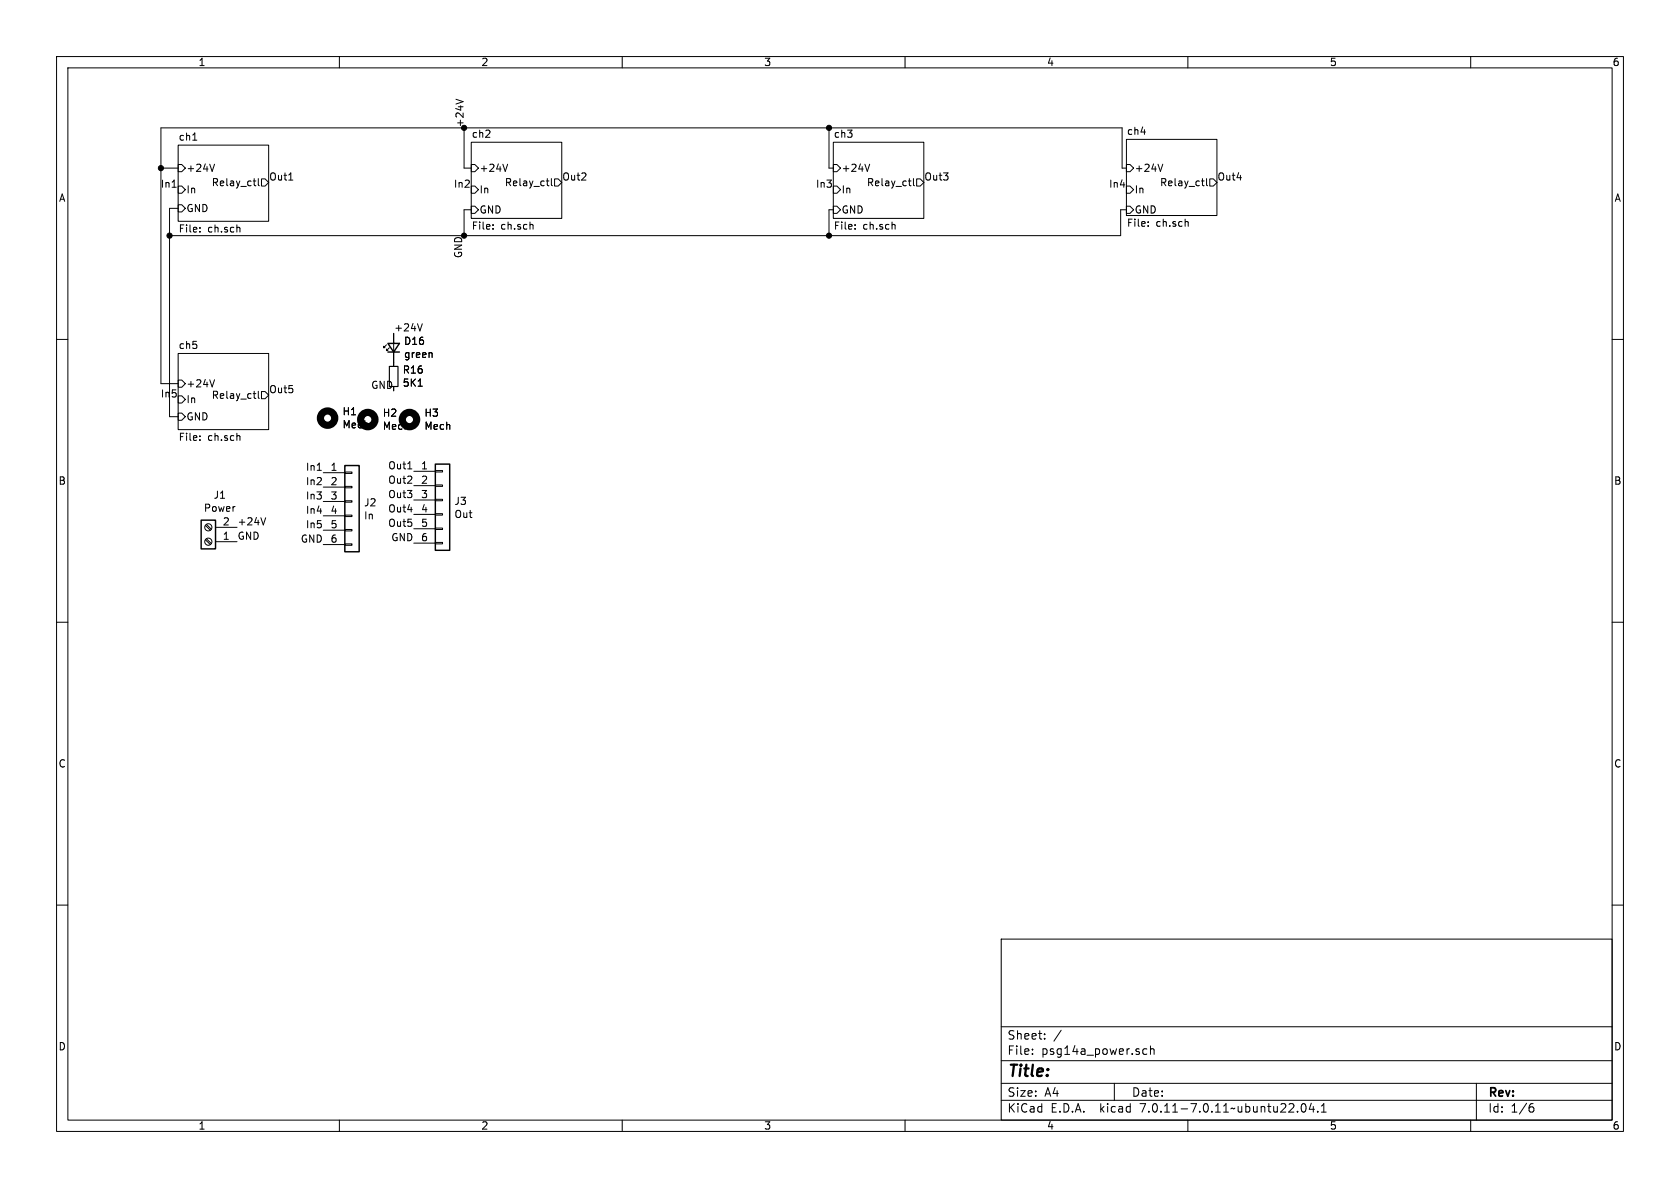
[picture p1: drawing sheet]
<svg xmlns="http://www.w3.org/2000/svg" width="297mm" height="210mm" viewBox="0 0 297 210" stroke-linecap="round" stroke-linejoin="round" font-family="sans-serif">
<g fill="none" stroke="#000" stroke-width=".18">
<path d="M10 10h277v190h-277zM12 12h273v186h-273zM60 10v2M80.6 17.5l1.3 .5M110 10v2M160 10v2M210 10v2M260 10v2M28.4 29.7h3.1M30.4 33.1h.8M31.5 25.7h16v13.4h-16zM31.5 36.2h.6l.7 .6-.7 .7h-.6z"/>
<path d="M31.5 32.9h.6l.7 .6-.7 .7h-.6zM31.5 29.1h.6l.7 .6-.7 .7h-.6zM31.5 36.8h-1.5v36.9h1.5M34.1 24.8h.7M37.9 29l-.4 1.3M44.8 32h.4M45 32.8h.2M45.7 31.6v1.1l.1 .1M46.2 31.6h.7l.6 .7-.6 .6h-.7zM51 31.8h.8M82 22.6v7.1h1.3M83.3 25.1h16v13.5h-16z"/>
<path d="M83.3 36.4h.6l.7 .7-.7 .6h-.6zM83.3 32.9h.6l.7 .6-.7 .7h-.6zM83.3 29.1h.6l.7 .6-.7 .7h-.6zM83.3 37.1h-1.3v4.6M87.2 39.7v.1M89.7 29l-.4 1.3M94.1 39.7l.1 .1v.7M96.6 32h.5M96.8 32.8h.3M97.5 31.6v1.1l.2 .1M98 31.6h.7l.6 .7-.6 .6h-.7zM146.6 22.6v7.1h.7"/>
<path d="M147.3 25.1h16v13.5h-16zM147.3 36.4h.7l.6 .7-.6 .6h-.7zM147.3 32.9h.7l.6 .6-.6 .7h-.7zM147.3 29.1h.7l.6 .6-.6 .7h-.7zM147.3 37.1h-.7v4.6M151.2 39.7v.1M153.8 29l-.5 1.3M158.1 39.7l.1 .1v.7M160.6 32h.5M160.8 32.8h.3M161.5 31.6v1.1l.2 .1M162.1 31.6h.6l.6 .7-.6 .6h-.6z"/>
<path d="M199.1 24.6h16v13.5h-16zM199.1 36.4h.7l.6 .7-.6 .6h-.7zM199.1 32.9h.7l.6 .6-.6 .7h-.7zM199.1 29.1h.7l.6 .6-.6 .7h-.7zM199.1 37.1h-1v4.6h-168.1M199.1 29.7h-.7v-7.1h-170v45.2h3.1M203 39.9v.1M203 39.2v.1M205.6 29l-.5 1.3M209.9 39.2l.2 .1v.7M212.4 32h.5M212.6 32.8h.3"/>
<path d="M213.3 31.6v1.1l.2 .1M213.9 31.6h.6l.6 .7-.6 .6h-.6zM10 60h2M35.3 40.9v.1M35.3 40.2v.2M42.2 40.2l.2 .2v.6M69.6 58.9v5.9M74.7 57.2l-.5 1.3M87.2 40.4v.1M151.2 40.4v.1M285 60h2M31.5 62.5h16v13.4h-16z"/>
<path d="M31.5 73h.6l.7 .7-.7 .6h-.6zM31.5 70h.6l.7 .6-.7 .6h-.6zM31.5 67.2h.6l.7 .6-.7 .7h-.6zM35.3 77.1v.1M35.3 77.7v.2M37.9 67.1l-.4 1.3M42.2 77l.2 .2v.7M44.8 69.6h.4M45 70.4h.2M45.7 69.2v1l.1 .2M46.2 69.2h.7l.6 .7-.6 .6h-.7zM68.3 61l-.5 .5v-.3v.3h.3"/>
<path d="M68.8 61.5l-.5 .5v-.3v.3h.3M73.9 68.3h.8M76.3 62.4l.1 .8M36.3 92.9l.9 .8M36.3 95.4l.9 .9M36.5 92.7l.9 .8M36.5 95.3l.9 .8M38.1 95.8h3.8M38.1 93.2h3.8M47 91.5l-.5 1.3M56.1 83.1h.7M57.1 83.6h3.9"/>
<path d="M57.1 86.1h3.9M57.1 88.6h3.9M57.1 91.2h3.9M57.1 93.7h3.9M57.1 96.3h3.9M61 96.1h1.2v.3h-1.2zM61 93.6h1.2v.3h-1.2zM61 91.1h1.2v.2h-1.2zM61 88.5h1.2v.3h-1.2zM61 86h1.2v.2h-1.2zM61 83.4h1.2v.3h-1.2zM72.1 82.9h.7"/>
<path d="M73.2 83.3h3.8M73.2 85.9h3.8M73.2 88.4h3.8M73.2 90.9h3.8M73.2 93.5h3.8M73.2 96h3.8M77 95.9h1.2v.2h-1.2zM77 93.3h1.2v.3h-1.2zM77 90.8h1.2v.3h-1.2zM77 88.3h1.2v.2h-1.2zM77 85.7h1.2v.3h-1.2zM77 83.2h1.2v.2h-1.2z"/>
<path d="M10 110h2M285 110h2M10 160h2M285 160h2M177 166h108v32h-108zM60 198v2M110 198v2M160 198v2M177 194.5h108M177 191.5h108M177 187.5h108M177 181.5h108"/>
<path d="M182.5 186.3v.1M182.5 185.5v.1M184.7 183.6v.1M184.7 182.8v.1M187.6 182.1l-1.3 2M197 191.5v3M202.2 186.3h.5M202.2 185.5h.5M203.4 185.5l.2-.1 .4 .1v.9M203.4 184.9v1.5M210 198v2M229.4 196.5v.1"/>
<path d="M230.2 195.2l.2-.1a.81 .81 0 0 1 .6 .6 .81 .81 0 0 1-.3 .8l-.2 .1a.81 .81 0 0 1-.3-1.4zM231.8 195l-.3 1.1h.9M232.2 195.6v1M233 196.5v.1M233.6 196.6h.9M233.6 195.5l.4-.4v1.5M260 198v2M261 191.5v6.5M270.6 195.7h.3l.3 .3-.1 .5-.5 .1M271 195.1l-.4 .1"/>
<circle cx="36.8" cy="95.8" r=".63"/>
<circle cx="36.8" cy="93.2" r=".63"/>
</g>
<g fill="none" stroke="#000" stroke-width="1.3">
<circle cx="57.9" cy="73.9" r="1.27"/>
<circle cx="65" cy="74.2" r="1.27"/>
<circle cx="72.4" cy="74.2" r="1.27"/>
</g>
<path d="M68.8 64.8h1.6v3.5h-1.6z" fill="none" stroke="#000" stroke-width=".2"/>
<path d="M68.6 60.7h2l-1 1.5zM68.6 62.2h2M35.6 91.9h2.5v5.1h-2.5zM61 82.3h2.5v15.2h-2.5zM77 82h2.5v15.3h-2.5z" fill="none" stroke="#000" stroke-width=".25"/>
<g fill="#000" stroke="#000" stroke-width=".18">
<circle cx="28.4" cy="29.7" r=".46"/>
<circle cx="146.6" cy="22.6" r=".46"/>
<circle cx="30" cy="41.7" r=".46"/>
<circle cx="82" cy="41.7" r=".46"/>
<circle cx="146.6" cy="41.7" r=".46"/>
</g>
<text font-size="2.8" x="178" y="190.9">Title:</text>
<g font-size="2.1">
<text x="178" y="184">Sheet:</text>
<text x="178" y="186.7">File:</text>
<text x="184.1" y="186.7">psg14a_power.sch</text>
<text x="178" y="196.9">KiCad</text>
<text x="178" y="194.1">Size:</text>
<text x="184.7" y="194.1">A4</text>
<text x="185.7" y="196.9">E.D.A.</text>
<text x="194.6" y="196.9">kicad</text>
<text x="200" y="194.1">Date:</text>
<text x="201.8" y="196.9">7.0.11-7.0.11~ubuntu22.04.1</text>
<text x="263" y="194.3">Rev:</text>
<text x="263" y="196.9">Id:</text>
<text x="267.1" y="196.9">1/6</text>
</g>
<g font-size="1.8">
<text x="35" y="11.9">1</text>
<text x="85" y="11.9">2</text>
<text x="135" y="11.9">3</text>
<text x="185" y="11.9">4</text>
<text x="235" y="11.9">5</text>
<text x="285" y="11.9">6</text>
<text x="82" y="22.6" transform="rotate(-90 82 22.6)">+24V</text>
<text x="199.1" y="23.9">ch4</text>
<text x="31.5" y="24.9">ch1</text>
<text x="83.3" y="24.4">ch2</text>
<text x="147.3" y="24.4">ch3</text>
<text x="10.3" y="35.9">A</text>
<text x="28.3" y="33.3">In1</text>
<text x="32.9" y="34.4">In</text>
<text x="32.9" y="30.6">+24V</text>
<text x="37.3" y="33.1">Relay_ctl</text>
<text x="47.5" y="32">Out1</text>
<text x="80.1" y="33.3">In2</text>
<text x="84.7" y="34.4">In</text>
<text x="84.7" y="30.6">+24V</text>
<text x="89.2" y="33.1">Relay_ctl</text>
<text x="99.3" y="32">Out2</text>
<text x="144.2" y="33.3">In3</text>
<text x="148.7" y="34.4">In</text>
<text x="148.7" y="30.6">+24V</text>
<text x="153.2" y="33.1">Relay_ctl</text>
<text x="163.3" y="32">Out3</text>
<text x="196" y="33.3">In4</text>
<text x="200.5" y="34.4">In</text>
<text x="200.5" y="30.6">+24V</text>
<text x="205" y="33.1">Relay_ctl</text>
<text x="215.1" y="32">Out4</text>
<text x="285.3" y="35.9">A</text>
<text x="31.5" y="41.4">File:</text>
<text x="32.9" y="37.7">GND</text>
<text x="36.7" y="41.4">ch.sch</text>
<text x="83.3" y="40.9">File:</text>
<text x="84.7" y="37.9">GND</text>
<text x="88.5" y="40.9">ch.sch</text>
<text x="147.3" y="40.9">File:</text>
<text x="148.7" y="37.9">GND</text>
<text x="152.5" y="40.9">ch.sch</text>
<text x="199.1" y="40.4">File:</text>
<text x="200.5" y="37.9">GND</text>
<text x="204.4" y="40.4">ch.sch</text>
<text x="81.8" y="45.7" transform="rotate(-90 81.8 45.7)">GND</text>
<text x="69.6" y="58.7">+24V</text>
<text x="31.5" y="61.8">ch5</text>
<text x="71.3" y="61.2">D16</text>
<text x="71.3" y="63.5">green</text>
<text x="28.3" y="70.4">In5</text>
<text x="32.9" y="71.5">In</text>
<text x="32.9" y="68.7">+24V</text>
<text x="37.3" y="70.7">Relay_ctl</text>
<text x="47.5" y="69.6">Out5</text>
<text x="65.5" y="68.8">GND</text>
<text x="71.1" y="66.2">R16</text>
<text x="71.1" y="68.6">5K1</text>
<text x="32.9" y="74.5">GND</text>
<text x="60.5" y="73.6">H1</text>
<text x="60.5" y="75.9">Mech</text>
<text x="67.6" y="73.9">H2</text>
<text x="67.6" y="76.2">Mech</text>
<text x="74.9" y="73.9">H3</text>
<text x="74.9" y="76.2">Mech</text>
<text x="31.5" y="78.3">File:</text>
<text x="36.7" y="78.3">ch.sch</text>
<text x="54" y="83.3">In1</text>
<text x="58.3" y="83.3">1</text>
<text x="68.5" y="83.1">Out1</text>
<text x="74.4" y="83.1">1</text>
<text x="10.3" y="85.9">B</text>
<text x="37.7" y="88.4">J1</text>
<text x="54" y="85.8">In2</text>
<text x="54" y="88.4">In3</text>
<text x="58.3" y="85.9">2</text>
<text x="58.3" y="88.4">3</text>
<text x="64.3" y="89.7">J2</text>
<text x="68.5" y="85.6">Out2</text>
<text x="68.5" y="88.1">Out3</text>
<text x="74.4" y="85.6">2</text>
<text x="74.4" y="88.1">3</text>
<text x="80.2" y="89.5">J3</text>
<text x="285.3" y="85.9">B</text>
<text x="35.9" y="90.7">Power</text>
<text x="39.3" y="95.5">1</text>
<text x="39.3" y="93">2</text>
<text x="41.9" y="95.5">GND</text>
<text x="41.9" y="93">+24V</text>
<text x="54" y="93.5">In5</text>
<text x="54" y="90.9">In4</text>
<text x="58.3" y="90.9">4</text>
<text x="58.3" y="93.5">5</text>
<text x="64.3" y="92">In</text>
<text x="68.5" y="93.2">Out5</text>
<text x="68.5" y="90.7">Out4</text>
<text x="69.1" y="95.8">GND</text>
<text x="74.4" y="90.7">4</text>
<text x="74.4" y="93.2">5</text>
<text x="74.4" y="95.8">6</text>
<text x="80.2" y="91.8">Out</text>
<text x="53.1" y="96">GND</text>
<text x="58.3" y="96">6</text>
<text x="10.3" y="135.9">C</text>
<text x="285.3" y="135.9">C</text>
<text x="10.3" y="185.9">D</text>
<text x="285.3" y="185.9">D</text>
<text x="35" y="199.9">1</text>
<text x="85" y="199.9">2</text>
<text x="135" y="199.9">3</text>
<text x="185" y="199.9">4</text>
<text x="235" y="199.9">5</text>
<text x="285" y="199.9">6</text>
</g>
</svg>
